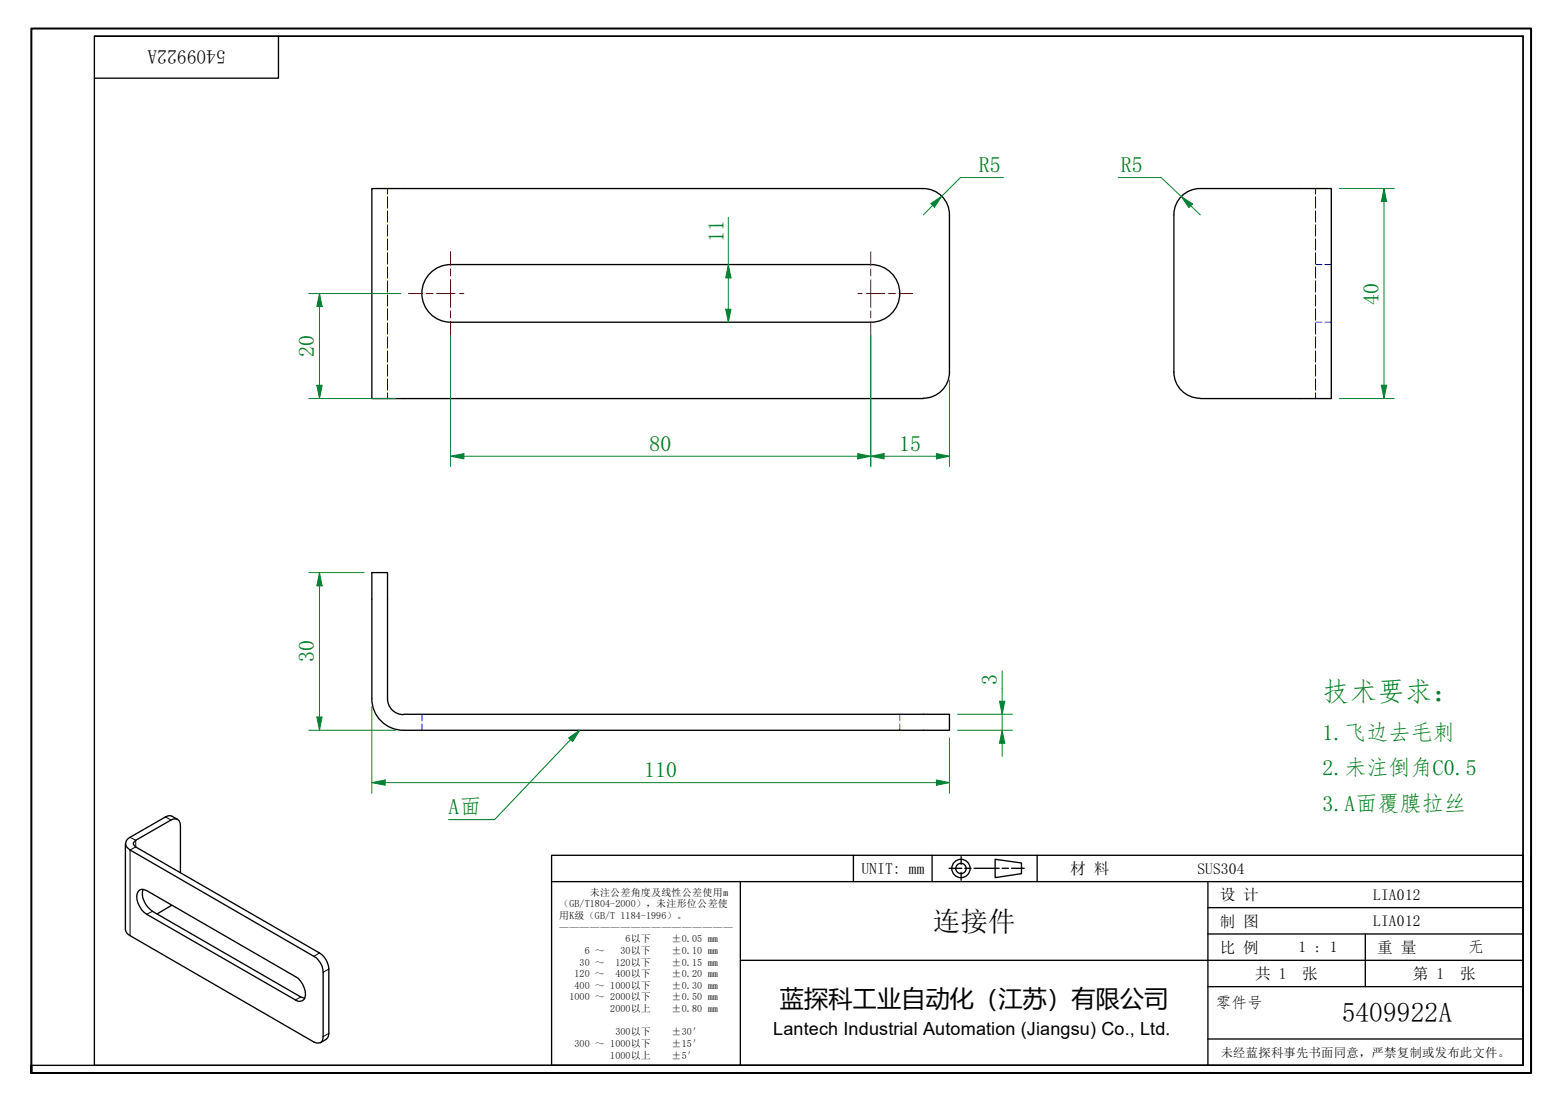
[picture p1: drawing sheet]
<svg xmlns="http://www.w3.org/2000/svg" width="297mm" height="210mm" viewBox="0 0 297 210" stroke-linecap="round" stroke-linejoin="round" font-family="sans-serif">
<g fill="none" stroke="#00f" stroke-width=".19">
<path d="M73.8 35.9v1.1M73.8 37.5v2.2M250.5 35.9v1.1M250.5 37.5v2.2M73.8 40.2v2.1M73.8 42.8v2.2M73.8 45.5v2.2M73.8 48.2v2.1M73.8 50.8v2.2M73.8 53.5v2.2M73.8 56.2v2.1M73.8 58.8v2.2"/>
<path d="M250.5 40.2v2.1M250.5 42.8v2.2M250.5 45.5v2.2M250.5 48.2v2.1M250.5 50.8v2.2M250.5 53.5v2.2M250.5 56.2v2.1M250.5 58.8v2.2M250.5 50.4h1.2M252.3 50.4h1.2M73.8 61.5v2.2M73.8 64.2v2.1"/>
<path d="M73.8 66.8v2.2M73.8 69.5v2.2M73.8 72.2v2.1M73.8 74.8v1.1M250.5 61.5v2.2M250.5 64.2v2.1M250.5 66.8v2.2M250.5 69.5v2.2M250.5 72.2v2.1M250.5 74.8v1.1M250.5 61.4h1.2M252.3 61.4h1.2"/>
<path d="M80.3 136.1v1.2M80.3 137.9v1.2M171.3 136.1v1.2M171.3 137.9v1.2"/>
</g>
<g fill="none" stroke="#000" stroke-width=".25">
<path d="M175.8 35.9a5 5 0 0 1 5 5M175.8 35.9h-105v40h105M228.5 35.9a5 5 0 0 0-5 5M228.5 35.9h25v40h-25M85.8 50.4h80M85.8 50.4a5.5 5.5 0 0 0-5.5 5.5 5.5 5.5 0 0 0 5.5 5.5M165.8 50.4a5.5 5.5 0 0 1 5.5 5.5 5.5 5.5 0 0 1-5.5 5.5M180.8 40.9v30a5 5 0 0 1-5 5M223.5 40.9v30a5 5 0 0 0 5 5M85.8 61.4h80M70.8 133.1a6 6 0 0 0 6 6M70.8 133.1v-24h3v24"/>
<path d="M73.8 133.1a3 3 0 0 0 3 3M76.8 136.1h104v3h-104M33.8 156.1l-1-.6-.4-.1h-.5l-7.1 4.1a1.29 1.29 0 0 0-.9 1.2 1.29 1.29 0 0 0 .9 1.2l35 20.3a3.6 3.6 0 0 1 1.7 3v12.3a1.08 1.08 0 0 1-.5 1.1 1.08 1.08 0 0 1-1.2-.1l-35-20.3a1.44 1.44 0 0 1-.9-1.2v-16.3M26.3 169.8a1.13 1.13 0 0 1 1.6-.2l28.4 16.4a3.7 3.7 0 0 1 1.6 4.3 1.2 1.2 0 0 1-1.6 .2l-28.4-16.3a3.7 3.7 0 0 1-1.6-4.4zM27.2 169.4a4.1 4.1 0 0 0 1.8 4.2l28.3 16.3 .7 .3M32.7 172.4l-2.8 1.7M34.4 166.2v-9a1.09 1.09 0 0 0-.6-1.1 1.09 1.09 0 0 0-1.2 .1l-6.8 3.9-.4 .5v.2l.4 .5 35 20.2a3.9 3.9 0 0 1 1.8 3.1v12.2l-.2 .9-1.4 .9"/>
</g>
<path d="M24.8 159.5l1 .6v1.2l-1 .6v16.3M31.5 155.6l1.1 .6M29 173.6l-1.1 .6M57.3 189.9l-1 .6M60.8 181.5l-1 .7M62.6 184.6l-1.1 .6M62.6 196.8l-1.1 .7" fill="none" stroke="#000" stroke-width=".19"/>
<path d="M6 204.4v-1.5v1.5M6 202.9v-197.5h285.5v199h-285.5" fill="none" stroke="#000" stroke-width=".38"/>
<path d="M18 6.9h272v196h-272zM18 6.9h272M53 6.9v8h-35M290 6.9v196h-284" fill="none" stroke="#000" stroke-width=".25"/>
<g fill="none" stroke="#000" stroke-width=".25">
<path d="M105 162.9h185v40h-185zM105 167.9h185M141 167.9v35M162.5 162.9v5M177.5 162.9v5M180.7 165.4h2.4M183 163.2v1.4M183 166.2v1.5M183.7 165.4h1.2M185.5 165.4h4.7M189.5 163.7l5 .7v2l-5 .8zM190.8 165.4h1.2"/>
<path d="M192.6 165.4h2.4M197.5 162.9v5M230 167.9v35M230 177.9h60M230 172.9h60M260 177.9v10M291.5 162.9v41.5h-186.5M141 182.9h149M230 197.9h60M230 187.9h60"/>
<circle cx="183" cy="165.4" r="1.75"/>
<circle cx="183" cy="165.4" r=".98"/>
</g>
<g fill="none" stroke="#f00" stroke-width=".19">
<path d="M77.8 55.9h2.7M81.2 55.9h1.3M83.1 55.9h3.6M85.8 47.9v2.7M85.8 51.2v1.3M85.8 53.2v5.4M85.8 59.2v1.4M87.5 55.9h.8M163.3 55.9h.8M165 55.9h3.5M165.8 47.9v2.7M165.8 51.2v1.3"/>
<path d="M165.8 53.2v5.4M165.8 59.2v1.4M169.2 55.9h1.3M171.1 55.9h2.7M85.8 61.2v2.7M165.8 61.2v2.7"/>
</g>
<path d="M60.8 136.6v2.5" fill="none" stroke="#00803f" stroke-width=".19"/>
<path d="M60.3 136.6h1l-.5 2.5z" fill="#00803f"/>
<path d="M60.8 109.1v2.5M60.3 136.6h1l-.5 2.5z" fill="none" stroke="#00803f" stroke-width=".19"/>
<path d="M60.8 109.1l.5 2.5h-1z" fill="#00803f"/>
<path d="M58.8 109.1h10.5M60.8 109.1l.5 2.5h-1zM60.8 111.6v25M58.8 139.1h16.5M70.8 149.1h2.5" fill="none" stroke="#00803f" stroke-width=".19"/>
<path d="M70.8 149.1l2.5-.5v1z" fill="#00803f"/>
<path d="M70.8 149.1l2.5-.5v1zM178.3 149.1h2.5" fill="none" stroke="#00803f" stroke-width=".19"/>
<path d="M178.3 148.6l2.5 .5-2.5 .5z" fill="#00803f"/>
<path d="M70.8 134.6v16.5M190.8 139.1v2.5M73.3 149.1h105M178.3 148.6l2.5 .5-2.5 .5zM180.8 140.6v10.5" fill="none" stroke="#00803f" stroke-width=".19"/>
<path d="M190.8 139.1l.5 2.5h-1z" fill="#00803f"/>
<path d="M190.8 139.1l.5 2.5h-1zM190.8 133.6v2.5" fill="none" stroke="#00803f" stroke-width=".19"/>
<path d="M190.3 133.6h1l-.5 2.5z" fill="#00803f"/>
<path d="M263.5 73.4v2.5M182.3 136.1h10.5M182.3 139.1h10.5M190.3 133.6h1l-.5 2.5zM190.8 127.8v5.8M190.8 136.1v3M190.8 141.6v2.5" fill="none" stroke="#00803f" stroke-width=".19"/>
<path d="M263 73.4h1l-.5 2.5z" fill="#00803f"/>
<path d="M263.5 35.9v2.5M263 73.4h1l-.5 2.5z" fill="none" stroke="#00803f" stroke-width=".19"/>
<path d="M263.5 35.9l.5 2.5h-1z" fill="#00803f"/>
<path d="M224.9 37.4l1.8 1.8M255 35.9h10.5M263.5 35.9l.5 2.5h-1zM263.5 38.4v35M255 75.9h10.5" fill="none" stroke="#00803f" stroke-width=".19"/>
<path d="M224.9 37.4l2.2 1.4-.7 .7z" fill="#00803f"/>
<path d="M212.9 33.8h8.2l3.8 3.6M224.9 37.4l2.2 1.4-.7 .7zM226.7 39.2l1.8 1.7M60.8 73.4v2.5" fill="none" stroke="#00803f" stroke-width=".19"/>
<path d="M60.3 73.4h1l-.5 2.5z" fill="#00803f"/>
<path d="M60.8 55.9v2.5M60.3 73.4h1l-.5 2.5z" fill="none" stroke="#00803f" stroke-width=".19"/>
<path d="M60.8 55.9l.5 2.5h-1z" fill="#00803f"/>
<path d="M58.8 55.9h17.5M60.8 55.9l.5 2.5h-1zM60.8 58.4v15M58.8 75.9h16.5M178.3 86.9h2.5" fill="none" stroke="#00803f" stroke-width=".19"/>
<path d="M178.3 86.4l2.5 .5-2.5 .5z" fill="#00803f"/>
<path d="M165.8 86.9h2.5M178.3 86.4l2.5 .5-2.5 .5z" fill="none" stroke="#00803f" stroke-width=".19"/>
<path d="M165.8 86.9l2.5-.5v1z" fill="#00803f"/>
<path d="M165.8 63.9v25M180.8 72.4v16.5M163.3 86.9h2.5M165.8 86.9l2.5-.5v1zM168.3 86.9h10" fill="none" stroke="#00803f" stroke-width=".19"/>
<path d="M163.3 86.4l2.5 .5-2.5 .5z" fill="#00803f"/>
<path d="M85.8 86.9h2.5M163.3 86.4l2.5 .5-2.5 .5z" fill="none" stroke="#00803f" stroke-width=".19"/>
<path d="M85.8 86.9l2.5-.5v1z" fill="#00803f"/>
<path d="M138.7 50.4v2.5M85.8 63.9v25M165.8 63.9v25M85.8 86.9l2.5-.5v1zM88.3 86.9h75" fill="none" stroke="#00803f" stroke-width=".19"/>
<path d="M138.7 50.4l.5 2.5h-1z" fill="#00803f"/>
<path d="M138.7 50.4l.5 2.5h-1zM138.7 58.9v2.5" fill="none" stroke="#00803f" stroke-width=".19"/>
<path d="M138.2 58.9h1l-.5 2.5z" fill="#00803f"/>
<path d="M179.3 37.4l-1.8 1.8M138.2 58.9h1l-.5 2.5zM138.7 41.4v9M138.7 52.9v6" fill="none" stroke="#00803f" stroke-width=".19"/>
<path d="M177.2 38.8l2.1-1.4-1.4 2.1z" fill="#00803f"/>
<path d="M177.2 38.8l2.1-1.4-1.4 2.1zM177.5 39.2l-1.7 1.7M191.1 33.8h-8.2l-3.6 3.6" fill="none" stroke="#00803f" stroke-width=".19"/>
<path d="M110.4 139.1l-1.8 1.8" fill="none" stroke="#008000" stroke-width=".19"/>
<path d="M108.3 140.6l2.1-1.5-1.4 2.2z" fill="#008000"/>
<path d="M108.3 140.6l2.1-1.5-1.4 2.2zM108.6 140.9l-14.4 15.2h-8.8" fill="none" stroke="#008000" stroke-width=".19"/>
<text font-size="5.2" fill="#008000" x="251.8" y="133.5">技术要求：</text>
<g font-size="5.2">
<text x="177.6" y="177.3">连接件</text>
<text x="255.5" y="194.7">5409922A</text>
</g>
<text font-size="4.6" x="148.5" y="191.9">蓝探科工业自动化（江苏）有限公司</text>
<g font-size="4.2" fill="#008000">
<text x="186.4" y="32.8">R5</text>
<text x="213.4" y="32.8">R5</text>
<text x="137.7" y="46.1" transform="rotate(-90 137.7 46.1)">11</text>
<text x="262.5" y="58" transform="rotate(-90 262.5 58)">40</text>
<text x="59.8" y="68" transform="rotate(-90 59.8 68)">20</text>
<text x="123.7" y="85.9">80</text>
<text x="171.2" y="85.9">15</text>
<text x="59.8" y="126.1" transform="rotate(-90 59.8 126.1)">30</text>
<text x="189.8" y="130.4" transform="rotate(-90 189.8 130.4)">3</text>
<text x="251.8" y="140.9">1.飞边去毛刺</text>
<text x="122.7" y="148.1">110</text>
<text x="251.8" y="147.7">2.未注倒角C0.5</text>
<text x="85.4" y="155">A面</text>
<text x="251.8" y="154.4">3.A面覆膜拉丝</text>
</g>
<text font-size="3.7" x="43" y="9.6" transform="rotate(180 43 9.6)">5409922A</text>
<text font-size="3.4" x="147.2" y="197.1">Lantech Industrial Automation (Jiangsu) Co., Ltd.</text>
<g font-size="3">
<text x="164" y="166.4">UNIT: mm</text>
<text x="203.8" y="166.5">材 料</text>
<text x="228" y="166.4">SUS304</text>
<text x="232.3" y="171.5">设 计</text>
<text x="261.5" y="171.4">LIA012</text>
<text x="232.3" y="176.5">制 图</text>
<text x="261.5" y="176.4">LIA012</text>
<text x="232.3" y="181.5">比 例</text>
<text x="247.3" y="181.4">1 : 1</text>
<text x="262.3" y="181.5">重 量</text>
<text x="279.5" y="181.4">无</text>
<text x="231.5" y="191.9">零件号</text>
<text x="239" y="186.5">共 1</text>
<text x="248" y="186.5">张</text>
<text x="269" y="186.5">第 1</text>
<text x="278" y="186.5">张</text>
</g>
<text font-size="2.3" x="232.5" y="201.3">未经蓝探科事先书面同意，严禁复制或发布此文件。</text>
<g font-size="1.9">
<text x="106.5" y="172.8">（GB/T1804-2000），未注形位公差使</text>
<text x="112.3" y="170.6">未注公差角度及线性公差使用m</text>
<text x="106.5" y="175">用K级（GB/T 1184-1996）。</text>
<text x="106.5" y="177.3">—————————————————</text>
<text x="119.1" y="179.5">6以下</text>
<text x="127.9" y="179.5">±0.05 mm</text>
<text x="110.4" y="183.9">30 ～</text>
<text x="111.4" y="181.7">6 ～</text>
<text x="117.2" y="183.9">120以下</text>
<text x="118.2" y="181.7">30以下</text>
<text x="127.9" y="181.7">±0.10 mm</text>
<text x="127.9" y="183.9">±0.15 mm</text>
<text x="108.5" y="190.5">1000 ～ 2000以下</text>
<text x="109.4" y="186.1">120 ～</text>
<text x="109.4" y="188.3">400 ～ 1000以下</text>
<text x="117.2" y="186.1">400以下</text>
<text x="127.9" y="186.1">±0.20 mm</text>
<text x="127.9" y="188.3">±0.30 mm</text>
<text x="127.9" y="190.5">±0.50 mm</text>
<text x="116.2" y="192.8">2000以上</text>
<text x="117.2" y="197.2">300以下</text>
<text x="127.9" y="192.8">±0.80 mm</text>
<text x="127.9" y="197.2">±30′</text>
<text x="109.4" y="199.4">300 ～ 1000以下</text>
<text x="116.2" y="201.6">1000以上</text>
<text x="127.9" y="199.4">±15′</text>
<text x="127.9" y="201.6">±5′</text>
</g>
</svg>
